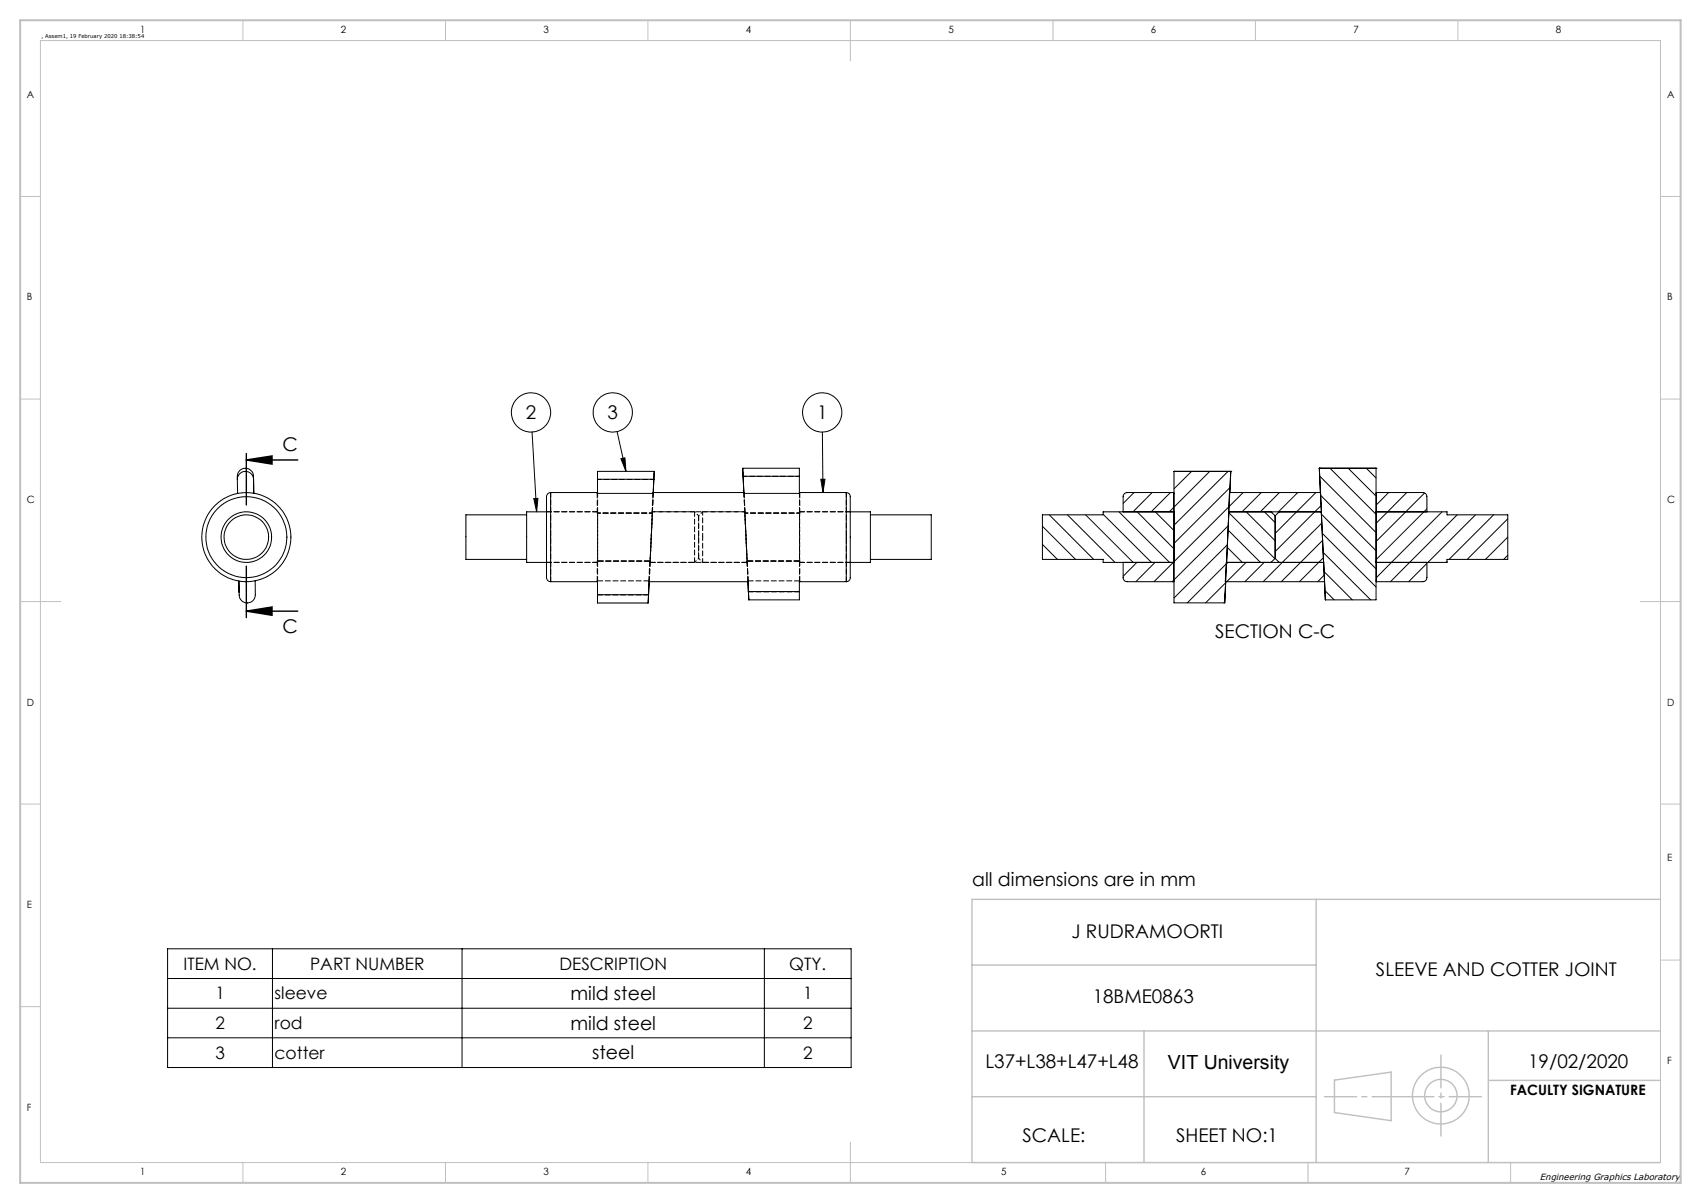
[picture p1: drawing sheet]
<svg xmlns="http://www.w3.org/2000/svg" width="420mm" height="297mm" viewBox="0 0 420 297" stroke-linecap="round" stroke-linejoin="round" font-family="sans-serif">
<g fill="none" stroke="#000" stroke-width=".25">
<path d="M58.6 118.3a2.05 2.05 0 0 1 1.6-2.7 2.05 2.05 0 0 1 2.4 2l.1 4.2-.1-3.5a2.01 2.01 0 0 0-2-1.9 2.01 2.01 0 0 0-2 2l.1 3.4M131.4 106.6l1.1 19.8M147.5 118.3h13.9M147.5 118.3v3.5M152.4 106.5l2.2 9.9M153.3 113.2l1-.2 .3 3.4zM161.4 118.3l-.1 3.5M161.5 116.4l-.1 1.9M161.5 116.4l-.2 5.2h22.4l-.2-4M161.5 116.4h-14v1.9M183.4 115.6l.1 2M183.4 115.6h14v2"/>
<path d="M183.5 117.6l.2 4.2M183.5 117.6h13.9M197.4 117.6v4.2M202.7 118.3h1l-.5 3.3zM203.1 106.7l.1 14.9M289.9 116.4h.1M289.9 116.4h14M289.9 116.4v32.4h12.5M294.2 116.4l-4.3 4.3M298.7 116.4l-8.8 8.8M303.2 116.4l-13.3 13.3M303.9 116.4h.1"/>
<path d="M303.9 116.4l-.1 2M303.9 116.4l-1.5 32.4M325.8 115.6l.5 10.8h-22.9l.2-4.8h22.5M325.8 115.6h.1M325.8 115.6h14M325.8 115.6l1.4 32.5M325.9 117.5l13.9 14M328.4 115.6l11.4 11.4M332.9 115.6l6.9 6.9M337.4 115.6l2.4 2.4M339.8 115.6h.1M339.8 115.6v32.5h-12.6"/>
<path d="M130 127.1h-15v11h15M131.8 123.1l1-.1-.3 3.4zM134.9 126.4h-4.9v12.4h4.9M136 121.6a1.3 1.3 0 0 0-1.1 1.7v12.9a31.3 31.3 0 0 0 .2 7l.9 .4M136 121.6l25.2 .2M136 121.6v22M161.2 121.8h.1M183.7 121.8h.1M209 121.6a1.25 1.25 0 0 1 .9 1.7v18.9a1.11 1.11 0 0 1-.9 1.4M209 121.6l-25.3 .2M209 121.6v22M209.9 126.4h5v12.4h-5"/>
<path d="M214.9 127.1h15v11h-15M257.4 134.4l3.7 3.7M257.4 129.9l8.2 8.2M259.1 127.1l11 11M263.6 127.1l11.7 11.7M268 127.1l11.8 11.7M272.4 127l11.9 11.8M276.3 126.4l12.5 12.4M277.3 138.8v3.8a.96 .96 0 0 0 1 1h11.5v-4.8M277.3 126.4v-3.8a1.02 1.02 0 0 1 1-1h11.5v4.8M280 121.6l-2.7 2.7M280.7 138.8l-3.4 3.5"/>
<path d="M280.8 126.4l9.1 9.1M284.5 121.6l-4.7 4.8M285.2 138.8l-4.7 4.8M285.3 126.4l4.6 4.6M289 121.6l-4.8 4.8M289.7 138.8l-4.8 4.8M289.7 126.4l.2 .1M289.8 125.3l-1.1 1.1M289.8 121.8h.1M289.9 126.4h-17.5v.7h-15v11h15v.7h17.5M302.8 139.2l-9.6 9.6M303 135.1l3.7 3.7"/>
<path d="M303.1 134.5l-13.2 13.1M303.2 138.8l-.4 .5M303.2 130.8l8 8M303.3 129.8l-13.4 13.4M303.4 126.6l11.4 11.3M303.5 125.1l-13.6 13.6M303.7 120.4l-13.8 13.8M307 121.6l-3.6 3.5M307.7 138.8l-4.8 4.8M307.7 126.4l7.2 7.1M311.4 121.6l-4.7 4.8M312.1 138.8l-4.7 4.8"/>
<path d="M312.2 126.4l2.7 2.6M313.8 126.4l1.1 .9M314.9 137.9l.9 .9M314.9 127.3v10.6M314.9 137.9l-1.1 .9M315.8 126.4l-.9 .9M315.9 121.6l-4.7 4.8M320.4 121.6l-4.7 4.8M324.9 121.6l-10 10.1M326.1 122.3l13.7 13.7M326.2 124.8l-11.3 11.4M326.3 127l13.5 13.4"/>
<path d="M326.4 129.1l-14.5 14.5M326.5 131.7l13.3 13.2M326.6 133.4l-10.2 10.2M326.7 136.4l11.7 11.7M326.8 137.7l-5.9 5.9M339.8 121.8h.1M339.8 126.7h.1M339.8 138.6h.1M339.8 126.4h17.5v.7h15v11h-15v.7h-17.5M342.9 121.6l-3.1 3.1M347.3 121.6l-7.5 7.6M351.8 121.7l-12 12"/>
<path d="M352.3 139.1l-4.5 4.5M352.3 125.6l-12.5 12.5M352.3 126.4v-3.8a1.02 1.02 0 0 0-1-1h-11.5v22h11.5a.96 .96 0 0 0 1-1v-3.8M356.1 126.4l-16.3 16.2M357.3 138.6l-.3 .2M359.8 127.1l-16.5 16.5M364.3 127.1l-11.7 11.7M368.8 127.1l-11 11M372.3 128.1l-10 10M372.3 132.6l-5.5 5.5M372.3 137.1l-1 1M63 143.4v3.4a1.99 1.99 0 0 1-1.9 2.1 1.99 1.99 0 0 1-2-2l-.1-3.4v2.7"/>
<path d="M147.5 146.8v2.1h12.5M147.5 143.4v.2h-11.5M147.5 146.8h12.6M147.5 143.4v3.4M160.1 146.8l-.1 2.1M160.3 143.4l-.2 3.4M184.7 143.4l.1 2.6M184.8 146l.1 2.1M184.8 146h12.6M184.9 148.1l-.2-4.5h-24.4l-.3 5.3M197.4 146v2.1h-12.5M197.4 143.4v.2h11.6"/>
<path d="M197.4 143.4v2.6M289.8 143.2l-.4 .4M289.8 143.4h.1M302.4 148.6l-.2 .2M302.6 143.9l-4.9 4.9M302.6 143.6l-.2 5.2M326.9 141.1l7 7M327 142l-1.6 1.6M327.1 143.6h-24.6l.3-4.8h24l.4 9.3M327.1 145.8l2.3 2.3M339.8 143.4h.1M41.4 234.2h168.7v29.4h-168.7z"/>
<path d="M67.3 234.2v29.4M114.1 234.2v29.4M188.7 234.2v29.4M41.4 248.9h168.7M41.4 256.2h168.7M41.4 241.6h168.7"/>
<circle cx="131.1" cy="101.8" r="4.8"/>
<circle cx="151.3" cy="101.8" r="4.8"/>
<circle cx="203" cy="101.8" r="4.8"/>
<circle cx="60.8" cy="132.6" r="6.2"/>
<circle cx="60.8" cy="132.6" r="5.5"/>
<circle cx="60.8" cy="132.6" r="11"/>
<circle cx="60.8" cy="132.6" r="10"/>
</g>
<path d="M60.8 113.6h12.7M60.8 112v12.7M60.8 113.6l6.4-1v2zM60.8 139.8v12.7M60.8 150.9h12.7M60.8 150.9l6.4-1v2z" fill="none" stroke="#000" stroke-width=".35"/>
<g fill="none" stroke="#c0c0c0" stroke-width=".35">
<path d="M240 238.3h85M325 222v65M410 222h-170v65h170M240 254.5h170M282.5 254.5v32.5M367.5 254.5v32.5M240 270.8h85M329.5 266.7l14-2v12l-14-2zM367.5 266.7h42.5"/>
<circle cx="355.8" cy="270.5" r="7"/>
<circle cx="355.8" cy="270.5" r="4"/>
</g>
<g fill="none" stroke="#c0c0c0" stroke-width=".25">
<path d="M10 10h400v277h-400zM60 5v5M110 5v5M160 5v5M210 5v10M260 5v5M310 5v5M360 5v5M5 48.5h5M410 48.5h5M5 98.5h5M410 98.5h5"/>
<path d="M5 148.5h10M405 148.5h10M5 198.5h5M410 198.5h5M410 237h5M5 248.5h5M60 287v5M110 287v5M160 287v5M210 282v10M273 287v5M323 287v5"/>
<path d="M373 287v5"/>
</g>
<path d="M327 270.8h38.8" fill="none" stroke="#c0c0c0" stroke-width=".35" stroke-dasharray="15.2 1.3 1.3 1.3" stroke-dashoffset="7.3"/>
<path d="M355.8 260.5v20" fill="none" stroke="#c0c0c0" stroke-width=".35" stroke-dasharray="15.2 1.3 1.3 1.3" stroke-dashoffset="7.1"/>
<path d="M5 5h410v287h-410z" fill="none" stroke="#c0c0c0" stroke-width=".5"/>
<g fill="#000">
<path d="M60.8 113.6l6.4-1v2zM60.8 150.9l6.4-1v2z"/>
<path d="M131.8 123.1l1-.1-.3 3.4zM153.3 113.2l1-.2 .3 3.4zM202.7 118.3h1l-.5 3.3z"/>
</g>
<path d="M147.6 118.4h13.9M183.5 117.6h13.9M147.6 121.8v21.6M160.5 138.5v.3v-.3M161.1 126.6v-.2v.3M173.5 132.5v6.3M183.9 126.7v-.3v.2M184.5 138.5v.3v-.3M197.4 121.8v21.6M160.3 143.4l1-21.7M184.7 143.4l-1-21.7" fill="none" stroke="#000" stroke-width=".25" stroke-dasharray="1.3 .6" stroke-dashoffset=".3"/>
<path d="M147.6 126.6v11.9M160.5 138.5l.6-11.9M160.5 138.5l.6-11.8M173.5 126.3v6.2M184.5 138.5l-.6-11.9M184.5 138.5l-.6-11.8M197.4 126.6v11.9" fill="none" stroke="#000" stroke-width=".25" stroke-dasharray="1.3 .6" stroke-dashoffset=".4"/>
<g fill="none" stroke="#000" stroke-width=".25" stroke-dasharray="1.3 .6">
<path d="M160.4 138.8h24.1M161.2 121.6v.1M161.3 121.6h-.1M172.5 132.5v-5.2M183.7 121.6h.1M183.7 121.7v-.1M197.4 126.6v-.3M197.4 138.8v-.3M160.2 143.6h.1M160.2 143.4h-12.6M160.2 143.4v.2M184.7 143.6h.1"/>
<path d="M184.7 143.4h12.7M184.7 143.6v-.2"/>
</g>
<path d="M147.5 126.7h13.5M161.1 126.6h-13.5M161.1 126.7h-13.5M183.9 126.7h13.5M183.9 126.6h13.5M197.5 126.7h-13.6" fill="none" stroke="#000" stroke-width=".25" stroke-dasharray="1.3 .6" stroke-dashoffset=".5"/>
<path d="M147.6 138.5h12.9M160.4 138.5h-12.9M160.5 138.8h11M172.5 137.8v-5.3M173.5 138.8h11M184.5 138.5h13M197.4 138.5h-12.9" fill="none" stroke="#000" stroke-width=".25" stroke-dasharray="1.3 .6" stroke-dashoffset="-.1"/>
<g fill="none" stroke="#000" stroke-width=".25" stroke-dasharray="1.3 .6" stroke-dashoffset=".1">
<path d="M135 138.8h12.6M135 138.8h12.5M147.5 121.8v4.9M147.5 138.5v4.9M147.5 126.3h-12.5M147.6 126.3h-12.6M161 126.7l.2-4.9M171.5 138.8v-12.5M172.5 127.3v10.5M183.7 121.8l.2 4.9M184.5 138.5l.2 4.9M197.4 138.8h12.6"/>
<path d="M197.5 126.7v-4.9M197.5 138.8h12.5M209 121.6v22M210 126.3h-12.6M210 126.3h-12.5M136 143.6v-22M160.1 146.9h-12.5M160.2 143.4l.2-4.9M160.3 143.6l1-22M184.7 143.6l-1-22M197.4 146.1h-12.6M197.5 143.4v-4.9"/>
</g>
<path d="M171.5 126.3h-10.4M183.9 126.3h-10.4" fill="none" stroke="#000" stroke-width=".25" stroke-dasharray="1.3 .6" stroke-dashoffset=".2"/>
<path d="M171.5 138.8l1-1M172.5 137.8l1 1M172.5 127.3l-1-1M173.5 126.3l-1 1" fill="none" stroke="#000" stroke-width=".25" stroke-dasharray="1.3 .6" stroke-dashoffset=".7"/>
<path d="M183.9 126.3h-22.9" fill="none" stroke="#000" stroke-width=".25" stroke-dasharray="1.3 .6" stroke-dashoffset=".6"/>
<text font-size="4.8" x="288.4" y="264">VIT University</text>
<g font-size="4.7">
<text x="129.8" y="103.5">2</text>
<text x="150" y="103.5">3</text>
<text x="201.7" y="103.5">1</text>
<text x="69.8" y="111.5">C</text>
<text x="69.8" y="156.2">C</text>
<text x="300.1" y="157.4">SECTION C-C</text>
<text x="240.1" y="218.8">all dimensions are in mm</text>
<text x="264.6" y="231.6">J RUDRAMOORTI</text>
<text x="339.7" y="241.1">SLEEVE AND COTTER JOINT</text>
<text x="140.9" y="246.9">mild steel</text>
<text x="269.8" y="247.6">18BME0863</text>
<text x="140.9" y="254.2">mild steel</text>
<text x="146.2" y="261.6">steel</text>
<text x="243.3" y="263.6">L37+L38+L47+L48</text>
<text x="377.3" y="263.6">19/02/2020</text>
<text x="252.5" y="281.9">SCALE:</text>
<text x="290.4" y="281.9">SHEET NO:1</text>
</g>
<g font-size="4.2">
<text x="45.3" y="239.4">ITEM NO.</text>
<text x="76.6" y="239.4">PART NUMBER</text>
<text x="138.1" y="239.4">DESCRIPTION</text>
<text x="194.9" y="239.4">QTY.</text>
<text x="53.2" y="246.7">1</text>
<text x="67.8" y="246.7">sleeve</text>
<text x="198.3" y="246.7">1</text>
<text x="53.2" y="254.1">2</text>
<text x="67.8" y="254.1">rod</text>
<text x="198.3" y="254.1">2</text>
<text x="53.2" y="261.4">3</text>
<text x="67.8" y="261.4">cotter</text>
<text x="198.3" y="261.4">2</text>
</g>
<text font-size="3.5" x="372.9" y="270.3">FACULTY SIGNATURE</text>
<g font-size="2.5">
<text x="34.6" y="8.2">1</text>
<text x="84.2" y="8.2">2</text>
<text x="134.2" y="8.2">3</text>
<text x="184.2" y="8.2">4</text>
<text x="234.2" y="8.2">5</text>
<text x="284.2" y="8.2">6</text>
<text x="334.2" y="8.2">7</text>
<text x="384.2" y="8.2">8</text>
<text x="6.7" y="24.2">A</text>
<text x="411.7" y="24.2">A</text>
<text x="6.7" y="74.2">B</text>
<text x="411.7" y="74.2">B</text>
<text x="6.7" y="124.2">C</text>
<text x="411.7" y="124.2">C</text>
<text x="6.7" y="174.2">D</text>
<text x="411.7" y="174.2">D</text>
<text x="411.7" y="212.7">E</text>
<text x="6.7" y="224.2">E</text>
<text x="411.7" y="262.7">F</text>
<text x="6.7" y="274.2">F</text>
<text x="34.6" y="290.2">1</text>
<text x="84.2" y="290.2">2</text>
<text x="134.2" y="290.2">3</text>
<text x="184.2" y="290.2">4</text>
<text x="247.2" y="290.2">5</text>
<text x="296.5" y="290.2">6</text>
<text x="346.8" y="290.2">7</text>
</g>
<text font-size="2.2" x="380.2" y="291.4">Engineering Graphics Laboratory</text>
<text font-size="1.3" x="10.2" y="9.3">, Assem1, 19 February 2020 18:38:54</text>
</svg>
